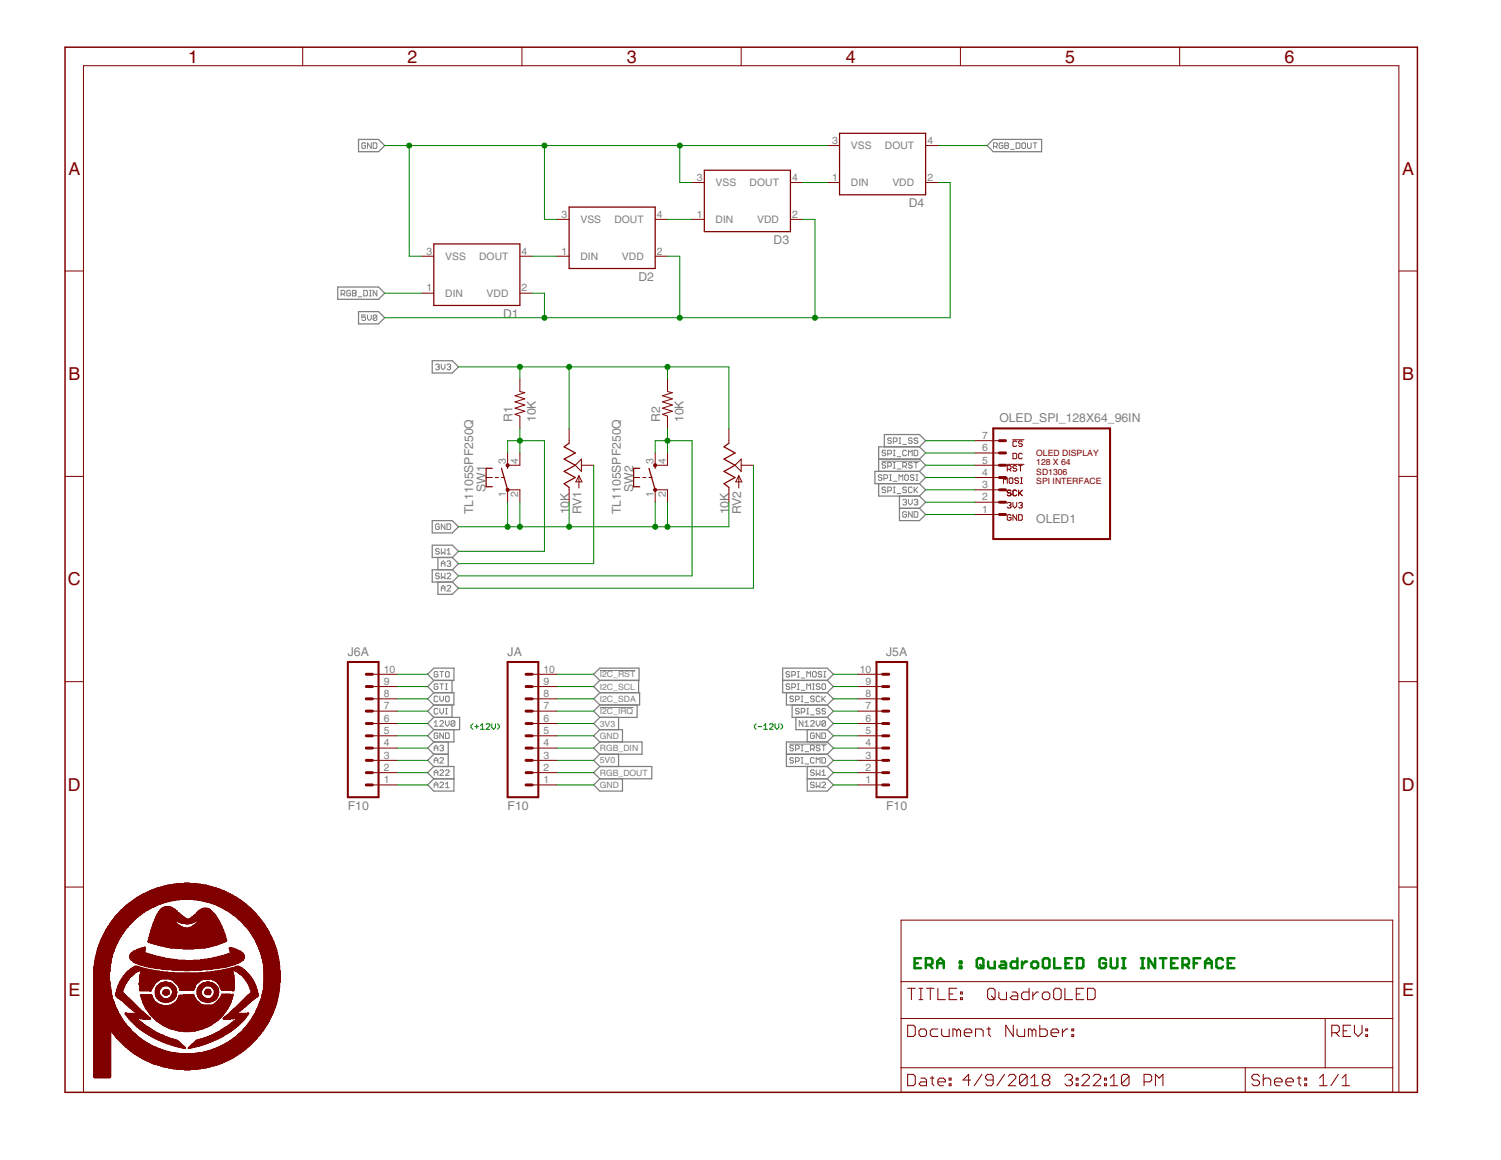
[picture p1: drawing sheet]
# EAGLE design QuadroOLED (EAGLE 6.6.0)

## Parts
D1  WS2812B_PTH  [LED-RGB-THRU]
D2  WS2812B_PTH  [LED-RGB-THRU]
D3  WS2812B_PTH  [LED-RGB-THRU]
D4  WS2812B_PTH  [LED-RGB-THRU]
J5A  F10  M10SILK_FEMALE_PTH  [1X10_OCTO]
J6A  F10  M10SILK_FEMALE_PTH  [1X10_OCTO]
JA  F10  M10SILK_FEMALE_PTH  [1X10_OCTO]
OLED1  OLED_SPI_128X64_96IN  [OLED_128X64_96]
R1  10K  RESISTOR0603  [0603-RES]
R2  10K  RESISTOR0603  [0603-RES]
RV1  10K  POT  [ALPS_POT]
RV2  10K  POT  [ALPS_POT]
SW1  TL1105SPF250Q  [TL1105SPF250Q]
SW2  TL1105SPF250Q  [TL1105SPF250Q]
U$1  PA_LOGO_SYMLARGE  [PA_LOGO_AGENT_LRG_SYM]
U$2  PA_LOGO_SYMLARGE  [PA_LOGO_AGENT_LRG_SYM]

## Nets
3V3: JA.6 OLED1.2 R1.2 R2.2 RV1.P$1 RV2.P$1
5V0: D1.2(VDD) D2.2(VDD) D3.2(VDD) D4.2(VDD) JA.3
12V0: J6A.6
!I2C_IRQ: JA.7
!I2C_RST: JA.10
!SPI_RST: J5A.4 OLED1.5
A2: J6A.3 RV2.P$2
A3: J6A.4 RV1.P$2
A21: J6A.1
A22: J6A.2
CVI: J6A.7
CVO: J6A.8
GND: D1.3(VSS) D2.3(VSS) D3.3(VSS) D4.3(VSS) J5A.5 J6A.5 JA.1 JA.5 OLED1.1 RV1.P$3 RV2.P$3 SW1.1 SW1.2 SW2.1 SW2.2
GTI: J6A.9
GTO: J6A.10
I2C_SCL: JA.9
I2C_SDA: JA.8
N12V0: J5A.6
N$2: D1.4(DOUT) D2.1(DIN)
N$3: D2.4(DOUT) D3.1(DIN)
N$4: D3.4(DOUT) D4.1(DIN)
RGB_DIN: D1.1(DIN) JA.4
RGB_DOUT: D4.4(DOUT) JA.2
SPI_CMD: J5A.3 OLED1.6
SPI_MISO: J5A.9
SPI_MOSI: J5A.10 OLED1.4
SPI_SCK: J5A.8 OLED1.3
SPI_SS: J5A.7 OLED1.7
SW1: J5A.2 R1.1 SW1.3 SW1.4
SW2: J5A.1 R2.1 SW2.3 SW2.4

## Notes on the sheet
- (+12V) | (-12V)
- ERA : QuadroOLED GUI INTERFACE

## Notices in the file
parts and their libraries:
PatternAgents-Beautify: License : http://creativecommons.org/licenses/by-sa/3.0
(Creative Commons 3.0)
PatternAgents-ProtoPads: License : http://creativecommons.org/licenses/by-sa/4.0
(Creative Commons 4.0)
